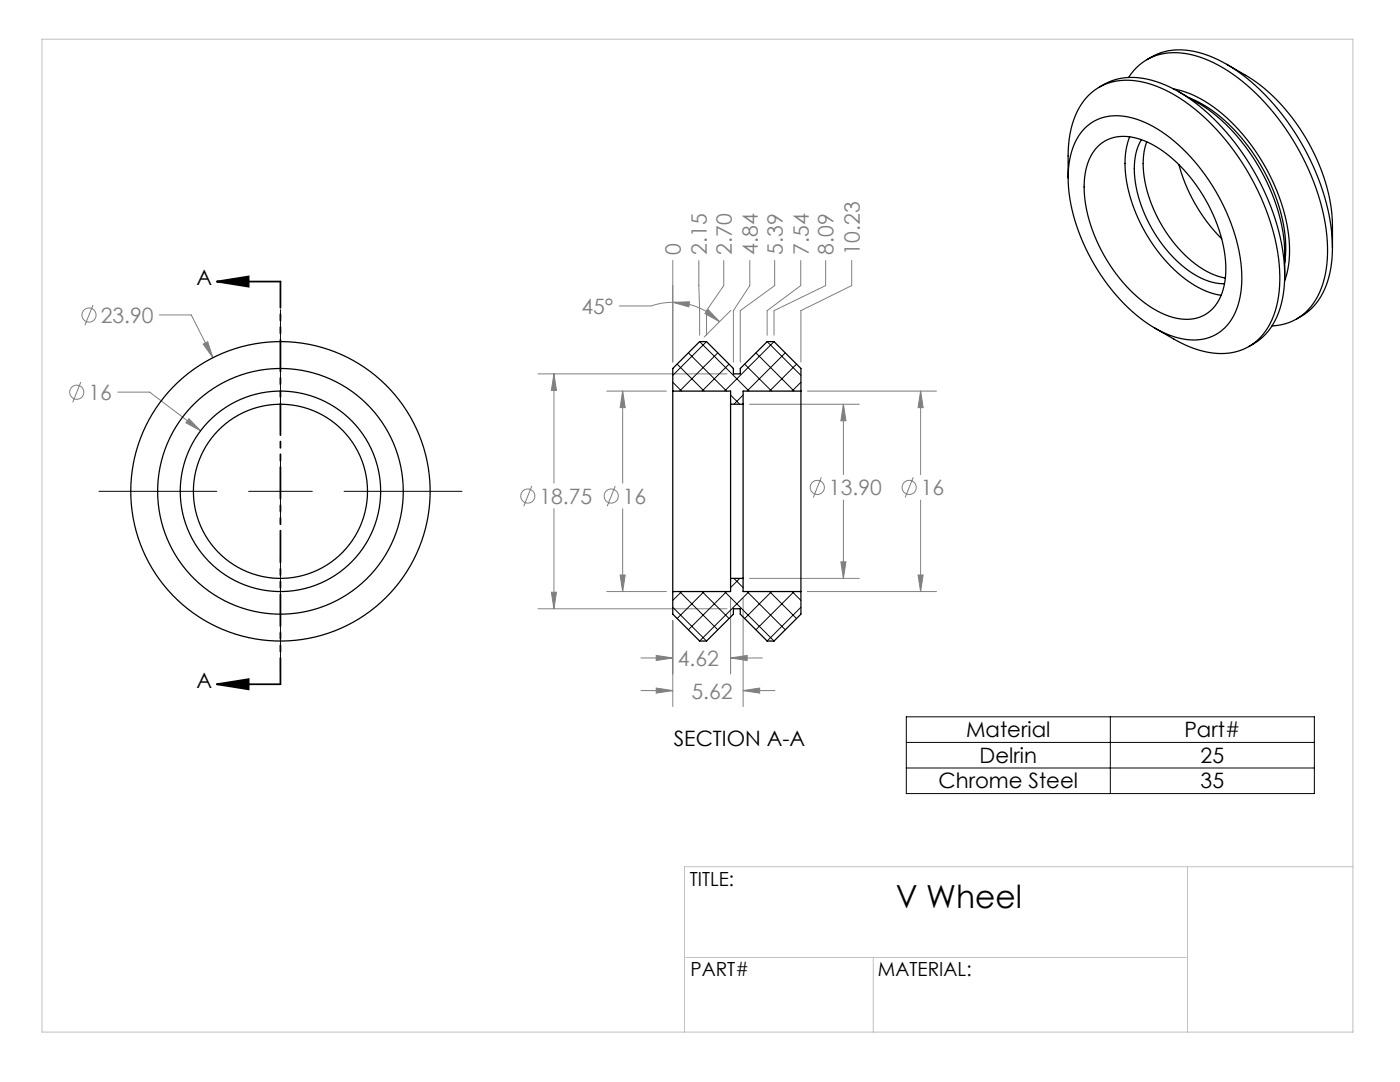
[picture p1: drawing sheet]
<svg xmlns="http://www.w3.org/2000/svg" width="279mm" height="216mm" viewBox="0 0 279 216" stroke-linecap="round" stroke-linejoin="round" font-family="sans-serif">
<g fill="none" stroke="#808080" stroke-width=".2">
<path d="M134.3 52v20.3M139.5 52l.1 14.9M144.4 52v5l-3.4 5v4.9M149.6 52v5l-3.2 5v10.3M154.6 52v5l-6.9 5v10.3M159.8 52v5l-6.7 5v4.9M164.8 52v5l-10.3 5v4.9M170 52v5l-10.2 5v10.3M16.1 76.2l-1.6 4.1M18.6 60.9l-1.6 4M23.5 78.2h6.4l10.1 7.8M31.8 62.8h6.4l4.3 8.6"/>
<path d="M40.5 68.7l1-.5 1 3.2zM107.4 74.6h37.7M110.5 74.6l.6 3.3h-1.1zM110.5 74.6v21.8M121.1 78h11.9M124.3 78l.5 3.3h-1zM124.3 78v18.4M134.3 60.3l3.3-.1-.1 1zM134.3 60.3a13.2 13.2 0 0 1 9.3 3.9M134.3 60.3a13.2 13.2 0 0 0-4.3 .8h-6.4M141.3 61.8l2.3 2.4-2.9-1.6zM145.8 61.9l-5.3 5.4"/>
<path d="M161.1 78h25.8M183.7 78l.5 3.3h-1zM183.7 78v16.7M37.7 83.6l2.3 2.4-2.9-1.6zM106.1 97l-1.6 4M122.8 97l-1.6 4M149.6 80.7h21.9M163.9 95.2l-1.6 4.1M168.3 80.7l.5 3.3h-1zM168.3 80.7v14M168.3 99.8v15.6M182.3 95.2l-1.7 4.1"/>
<path d="M183.7 99.8v18.2M110 118.2h1.1l-.6 3.3zM110.5 101.5v20M121.1 118h11.9M123.8 114.7h1l-.5 3.3zM124.3 101.5v16.5M145.8 119.3v15.2M148.3 119.3v21.7M149.6 115.4h21.9M161.1 118h25.8M167.8 112.1h1l-.5 3.3zM183.2 114.7h1l-.5 3.3z"/>
<path d="M107.4 121.5h37.7M127.9 131.3h6.4M127.9 137.8h6.4M131 130.8l3.3 .5-3.3 .5zM131 137.3l3.3 .5-3.3 .5zM134.3 123.8v17.2M145.8 131.3l3.3-.5v1zM145.8 131.3h6.4M148.3 137.8l3.3-.5v1zM148.3 137.8h6.4"/>
<circle cx="15.3" cy="78.3" r="1.41"/>
<circle cx="17.8" cy="62.9" r="1.41"/>
<circle cx="105.3" cy="99" r="1.41"/>
<circle cx="122" cy="99" r="1.41"/>
<circle cx="163.1" cy="97.3" r="1.41"/>
<circle cx="181.4" cy="97.3" r="1.41"/>
</g>
<path d="M43.3 56.2l6.3-1v2zM43.3 56.2h12.7M43.3 136.5l6.3-1v2zM43.3 136.5h12.7" fill="none" stroke="#000" stroke-width=".35"/>
<path d="M56 61.8v23.5M19.7 98h23.6M49.6 98h12.7M56 91.7v12.7M68.7 98h23.5M56 110.7v23.6M180.9 143h81.4v15.4h-81.4zM180.9 148.1h81.4M180.9 153.2h81.4M221.6 143v15.4" fill="none" stroke="#000" stroke-width=".2"/>
<path d="M56 56.2v80.3" fill="none" stroke="#000" stroke-width=".35" stroke-dasharray="6.3 1.3 1.3 1.3 1.3 1.3" stroke-dashoffset="1.1"/>
<path d="M8.4 7.8h261.6v198.1h-261.6zM237 172.9v33M270 172.9h-133.4v33M136.6 191h100.4M174.3 191v14.9" fill="none" stroke="#c0c0c0" stroke-width=".2"/>
<path d="M43.3 56.2l6.3-1v2zM43.3 136.5l6.3-1v2z" fill="#000"/>
<path d="M40.5 68.7l2 2.7-1-3.2zM37.7 83.6l-.6 .8 2.9 1.6zM141.3 61.8l2.3 2.4-2.9-1.6zM134.3 60.3l3.3-.1-.1 1zM123.8 114.7h1l-.5 3.3zM124.3 78l.5 3.3h-1zM168.3 80.7l.5 3.3h-1zM167.8 112.1h1l-.5 3.3zM183.2 114.7h1l-.5 3.3zM183.7 78l.5 3.3h-1zM131 130.8l3.3 .5-3.3 .5zM145.8 131.3l3.3-.5v1zM131 137.3l3.3 .5-3.3 .5zM148.3 137.8l3.3-.5v1zM110.5 74.6l.6 3.3h-1.1zM110 118.2h1.1l-.6 3.3z" fill="#808080"/>
<g fill="none" stroke="#000" stroke-width=".25">
<path d="M219.4 17.4a12.5 12.5 0 0 1 11.4-1.1 34.4 34.4 0 0 1 15.6 12.1 46.3 46.3 0 0 1 10 26 17.4 17.4 0 0 1-3.8 12.3l-1.2 1.1-2.2 1.4M225.2 15.5a10.9 10.9 0 0 1 12.3-4.7 30 30 0 0 1 14.9 9.6 47.8 47.8 0 0 1 12.5 27.9 18.7 18.7 0 0 1-3.2 12.8 10.3 10.3 0 0 1-7.8 3.9M228.9 11.9a12.5 12.5 0 0 1 11.4-1.1 34.4 34.4 0 0 1 15.6 12.1 46.3 46.3 0 0 1 10 26 17.4 17.4 0 0 1-3.8 12.3l-1.2 1.1-2.1 1.4M234.2 17.8a23.9 23.9 0 0 1 13 8 39 39 0 0 1 10.1 23.2 18.2 18.2 0 0 1-.9 7.1M235.3 18.3l3.8 2.2a38.1 38.1 0 0 1 15.6 20.4 31.1 31.1 0 0 1 1.7 9.6v4.4M237.4 19.5a30.8 30.8 0 0 1 14.3 13.6 32 32 0 0 1 4.8 18.8l-.1 .6M244.8 12.8l3.8 2.2a38.1 38.1 0 0 1 15.6 20.4 31.1 31.1 0 0 1 1.7 9.6v4.4M213.2 35.5v-4.4a16.7 16.7 0 0 1 4.1-12.1 11.4 11.4 0 0 1 11.6-2.4 31.9 31.9 0 0 1 14.8 10.3 47.7 47.7 0 0 1 11.7 26.9 18.7 18.7 0 0 1-3.3 12.8 11.1 11.1 0 0 1-11.9 3.5l-3.8-1.3-5.9-3.3M216.7 25.4a9.7 9.7 0 0 1 9.9-1.7 29.1 29.1 0 0 1 14 11.4 36.4 36.4 0 0 1 7.2 21.4 12.7 12.7 0 0 1-4 9.5 10.2 10.2 0 0 1-10.3 .9 31.7 31.7 0 0 1-14.5-13 35.4 35.4 0 0 1-5.8-19.4 13 13 0 0 1 3.5-9.1zM218.9 29.5a7.9 7.9 0 0 1 8.9-1.6 25.6 25.6 0 0 1 12.3 11.1 27.1 27.1 0 0 1 4.4 17.2 8.1 8.1 0 0 1-5.6 7.3 11.5 11.5 0 0 1-8.8-1.9 31.4 31.4 0 0 1-13.7-24.3 11.6 11.6 0 0 1 2.5-7.8zM225.5 27.3a20.1 20.1 0 0 0 .7 14 30.8 30.8 0 0 0 12.8 16l2.4 1.1 2.3 .5M227.8 27.9a13.8 13.8 0 0 0-.9 10.2 27.3 27.3 0 0 0 12.1 17 10.7 10.7 0 0 0 5.4 1.5"/>
<path d="M228.9 28.3a18.9 18.9 0 0 0 1.3 13.5 25.6 25.6 0 0 0 11.3 12.7l1.5 .6 1.5 .4M235.3 32.8a33.5 33.5 0 0 0 8.5 14.8M134.3 78v40M134.3 78v-4.5l5.3-5.3h1.4l5.4 5.3v1.1h1.3v-1.1l5.4-5.3h1.4l5.3 5.3v4.5M134.3 78h11.5v2.7M159.8 78v40M159.8 78h-11.5v2.7M145.8 80.7v34.7M145.8 80.7h2.5M148.3 80.7v34.7M134.3 118v4.6l5.3 5.3h1.4l5.4-5.3v-1.1h1.3v1.1l5.4 5.3h1.4l5.3-5.3v-4.6M145.8 115.4h2.5"/>
<path d="M145.8 115.4v2.6h-11.5M148.3 115.4v2.6h11.5"/>
<circle cx="56" cy="98" r="29.9"/>
<circle cx="56" cy="98" r="24.5"/>
<circle cx="56" cy="98" r="17.4"/>
<circle cx="56" cy="98" r="20"/>
</g>
<g fill="none" stroke="#000" stroke-width=".2">
<path d="M134.3 76.3l1.7 1.7M135.1 72.7l5.4 5.3M137.4 70.4l7.6 7.6M139.6 68.2l9.9 9.8M141 68.2l-6.7 6.7M143.2 70.4l-7.6 7.6M145.5 72.7l-5.4 5.3M145.8 78.8l1.8 1.9M148.3 78.8l-1.8 1.9M148.6 72.7l5.4 5.3M150.9 70.4l7.6 7.6M153.1 68.2l6.7 6.7"/>
<path d="M154.5 68.2l-9.9 9.8M156.7 70.4l-7.6 7.6M159 72.7l-5.4 5.3M159.8 76.3l-1.7 1.7M135.6 118l7.6 7.7M136 118l-1.7 1.8M140.1 118l5.4 5.4M140.5 118l-5.4 5.4M144.6 118l9.9 9.9M145 118l-7.6 7.7M146.5 115.4l1.8 1.8M147.6 115.4l-1.8 1.8"/>
<path d="M149.1 118l7.6 7.7M149.5 118l-9.9 9.9M153.6 118l5.4 5.4M154 118l-5.4 5.4M158.1 118l1.7 1.8M158.5 118l-7.6 7.7M134.3 121.2l6.7 6.7M159.8 121.2l-6.7 6.7"/>
</g>
<text font-size="6.3" x="178.8" y="181.3">V Wheel</text>
<g font-size="4.2" fill="#808080">
<text x="135.9" y="50.8" transform="rotate(-90 135.9 50.8)">0</text>
<text x="141.1" y="50.8" transform="rotate(-90 141.1 50.8)">2.15</text>
<text x="146" y="50.8" transform="rotate(-90 146 50.8)">2.70</text>
<text x="151.2" y="50.8" transform="rotate(-90 151.2 50.8)">4.84</text>
<text x="156.2" y="50.8" transform="rotate(-90 156.2 50.8)">5.39</text>
<text x="161.4" y="50.8" transform="rotate(-90 161.4 50.8)">7.54</text>
<text x="166.4" y="50.8" transform="rotate(-90 166.4 50.8)">8.09</text>
<text x="171.6" y="50.8" transform="rotate(-90 171.6 50.8)">10.23</text>
<text x="20.1" y="64.4">23.90</text>
<text x="116" y="62.7">45°</text>
<text x="17.6" y="79.8">16</text>
<text x="107.7" y="100.5">18.75</text>
<text x="124.3" y="100.5">16</text>
<text x="165.4" y="98.8">13.90</text>
<text x="183.8" y="98.8">16</text>
<text x="135.3" y="132.9">4.62</text>
<text x="138" y="139.4">5.62</text>
</g>
<g font-size="4.2">
<text x="39.2" y="56.9">A</text>
<text x="39.2" y="137.3">A</text>
<text x="134.5" y="148.9">SECTION A-A</text>
<text x="192.8" y="147.1">Material</text>
<text x="236.4" y="147.1">Part#</text>
<text x="195.5" y="152.2">Delrin</text>
<text x="239.6" y="152.2">25</text>
<text x="187.3" y="157.3">Chrome Steel</text>
<text x="239.6" y="157.3">35</text>
</g>
<g font-size="3.9">
<text x="137.7" y="176.8">TITLE:</text>
<text x="137.8" y="194.8">PART#</text>
<text x="175.2" y="194.8">MATERIAL:</text>
</g>
</svg>
